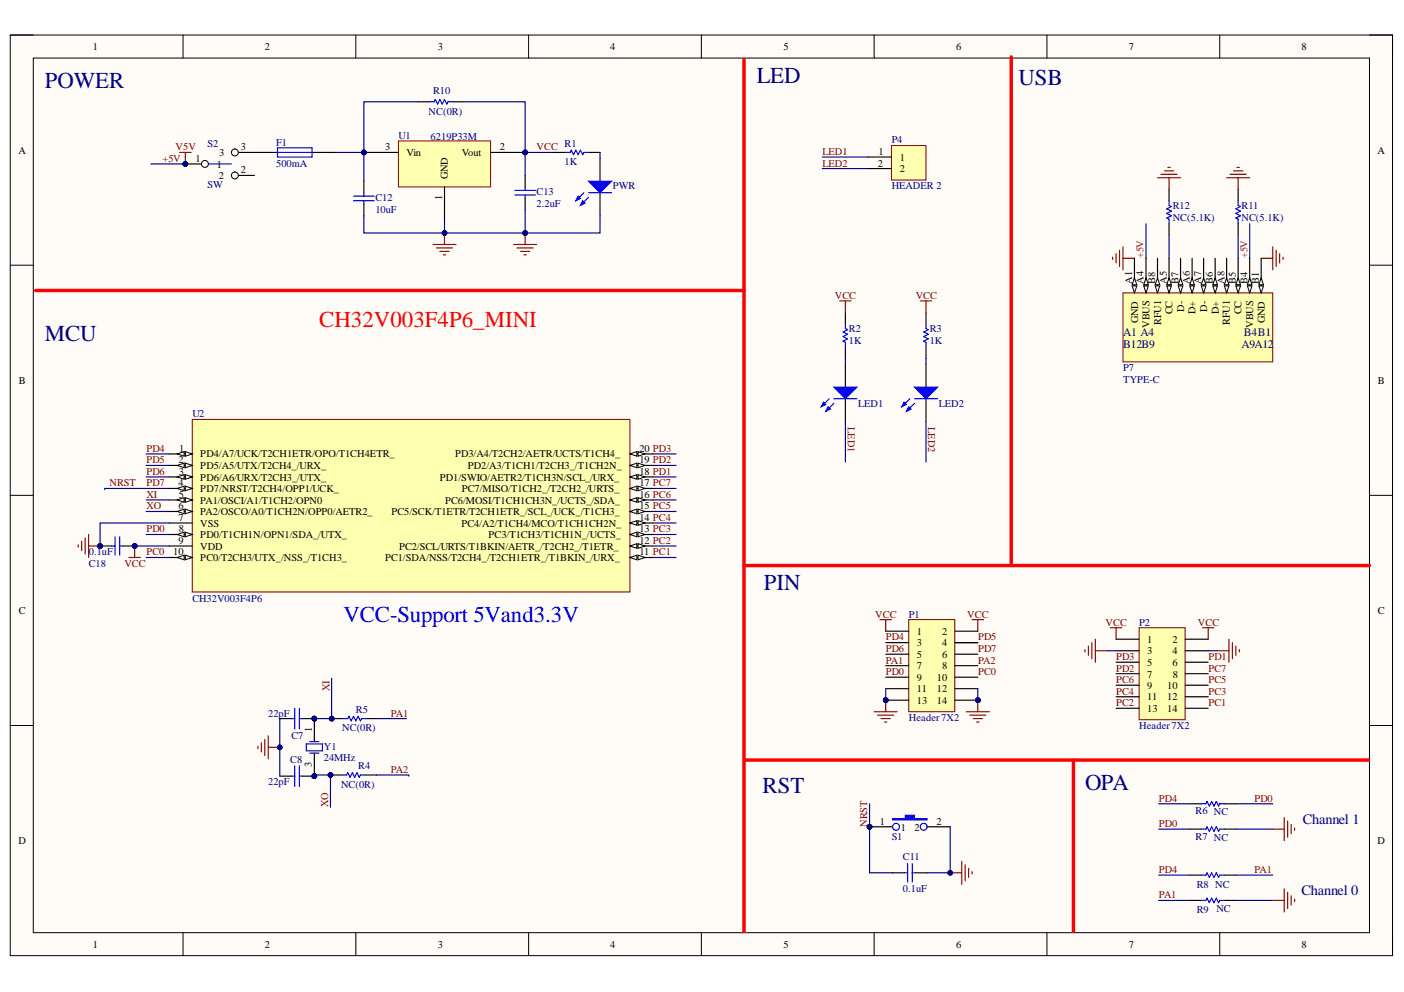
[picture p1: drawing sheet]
# Altium schematic sheet CH32V003F4P6-R0-1v1.SchDoc
size 304 x 203 mm; SheetNumber: 0; SheetTotal: 0

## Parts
C7  22pF  [0603_C]
C8  22pF  [0603_C]
C11  0.1uF  [0603_C]
C12  10uF  [3216_C]
C13  2.2uF  [0603_C]
C18  0.1uF  [0603_C]
F1  500mA  [0603]
LED1  LED1   blue  [0603+]  (value not drawn)
LED2  LED2  blue  [0603+]  (value not drawn)
P1  Header 7X2  [IDC14-2.54mm]
P2  Header 7X2  [IDC14-2.54mm]
P4  HEADER 2  [SIP2-2.54mm]
P7  TYPE-C  [TYPE-C-Receptacle-2.0]
PWR  POWER  red  [0603+]  (value not drawn)
R1  1K  [0603]
R2  1K  [0603]
R3  1K  [0603]
R4  value NC(0R)  [0603]  (hidden comment: 0R)
R5  value NC(0R)  [0603]  (hidden comment: 0R)
R6  value NC  [0603]  (hidden comment: 0R)
R7  value NC  [0603]  (hidden comment: 0R)
R8  value NC  [0603]  (hidden comment: 0R)
R9  value NC  [0603]  (hidden comment: 0R)
R10  value NC(0R)  [0603]  (hidden comment: 0R)
R11  value NC(5.1K)  [0603]  (hidden comment: 0R)
R12  value NC(5.1K)  [0603]  (hidden comment: 0R)
S1  NRST  [SMD_6.1x3.65x2.5mm-KEY]  (value not drawn)
S2  SW  [SW1]
U1  6219P33M  [SOT-23]
U2  CH32V003F4P6
Y1  24MHz  [XT3225]

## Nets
+5V: P7.A4(VBUS) P7.B4(VBUS) S2.1  [also labelled V5V]
GND: C7.1 C8.1 C11.1 C12.2 C13.1 C18.1 P1.11 P1.12 P1.13 P1.14 P2.3 P2.4 P7.A1(GND) P7.B1(GND) PWR.2(K) R7.2 R9.2 R11.2 R12.2 S1.2 U1.1(GND) U2.7(VSS)
VCC: C13.2 C18.2 P1.1 P1.2 P2.1 P2.2 R1.2 R2.1 R3.1 R10.2 U1.2(Vout) U2.9(VDD)
LED1: LED1.2(K) P4.1
LED2: LED2.2(K) P4.2
NRST: C11.2 P1.6 S1.1 U2.4(PD7/NRST/T2CH4/OPP1/UCK_)  [also labelled PD7]
PA1: P1.7 R5.2 R8.2 R9.1
PA2: P1.8 R4.2
PC0: P1.10 U2.10(PC0/T2CH3/UTX_/NSS_/T1CH3_)
PC1: P2.14 U2.11(PC1/SDA/NSS/T2CH4_/T2CH1ETR_/T1BKIN_/URX_)
PC2: P2.13 U2.12(PC2/SCL/URTS/T1BKIN/AETR_/T2CH2_/T1ETR_)
PC3: P2.12 U2.13(PC3/T1CH3/T1CH1N_/UCTS_)
PC4: P2.11 U2.14(PC4/A2/T1CH4/MCO/T1CH1CH2N_)
PC5: P2.10 U2.15(PC5/SCK/T1ETR/T2CH1ETR_/SCL_/UCK_/T1CH3_)
PC6: P2.9 U2.16(PC6/MOSI/T1CH1CH3N_/UCTS_/SDA_)
PC7: P2.8 U2.17(PC7/MISO/T1CH2_/T2CH2_/URTS_)
PD0: P1.9 R6.2 R7.1 U2.8(PD0/T1CH1N/OPN1/SDA_/UTX_)
PD1: P2.6 U2.18(PD1/SWIO/AETR2/T1CH3N/SCL_/URX_)
PD2: P2.7 U2.19(PD2/A3/T1CH1/T2CH3_/T1CH2N_)
PD3: P2.5 U2.20(PD3/A4/T2CH2/AETR/UCTS/T1CH4_)
PD4: P1.3 R6.1 R8.1 U2.1(PD4/A7/UCK/T2CH1ETR/OPO/T1CH4ETR_)
PD5: P1.4 U2.2(PD5/A5/UTX/T2CH4_/URX_)
PD6: P1.5 U2.3(PD6/A6/URX/T2CH3_/UTX_)
XI: C7.2 R5.1 U2.5(PA1/OSCI/A1/T1CH2/OPN0) Y1.1(OSC1)
XO: C8.2 R4.1 U2.6(PA2/OSCO/A0/T1CH2N/OPP0/AETR2_) Y1.3(OSC2)
NetC12_1: C12.1 F1.2 R10.1 U1.3(Vin)
NetF1_1: F1.1 S2.3
NetLED1_1: LED1.1(A) R2.2
NetLED2_1: LED2.1(A) R3.2
NetP7_A5: P7.A5(CC) R12.1
NetP7_B5: P7.B5(CC) R11.1
NetPWR_1: PWR.1(A) R1.1

Not connected (* = marked no-connect by the designer): P7 A6(D+)* A7(D-)* A8(RFU1)* B6(D+)* B7(D-)* B8(RFU1)*; S2 2

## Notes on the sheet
- POWER
- LED
- USB
- MCU
- CH32V003F4P6_MINI
- (near U2) VCC-Support 5Vand3.3V
- PIN
- RST
- OPA
- Channel 1
- Channel 0
